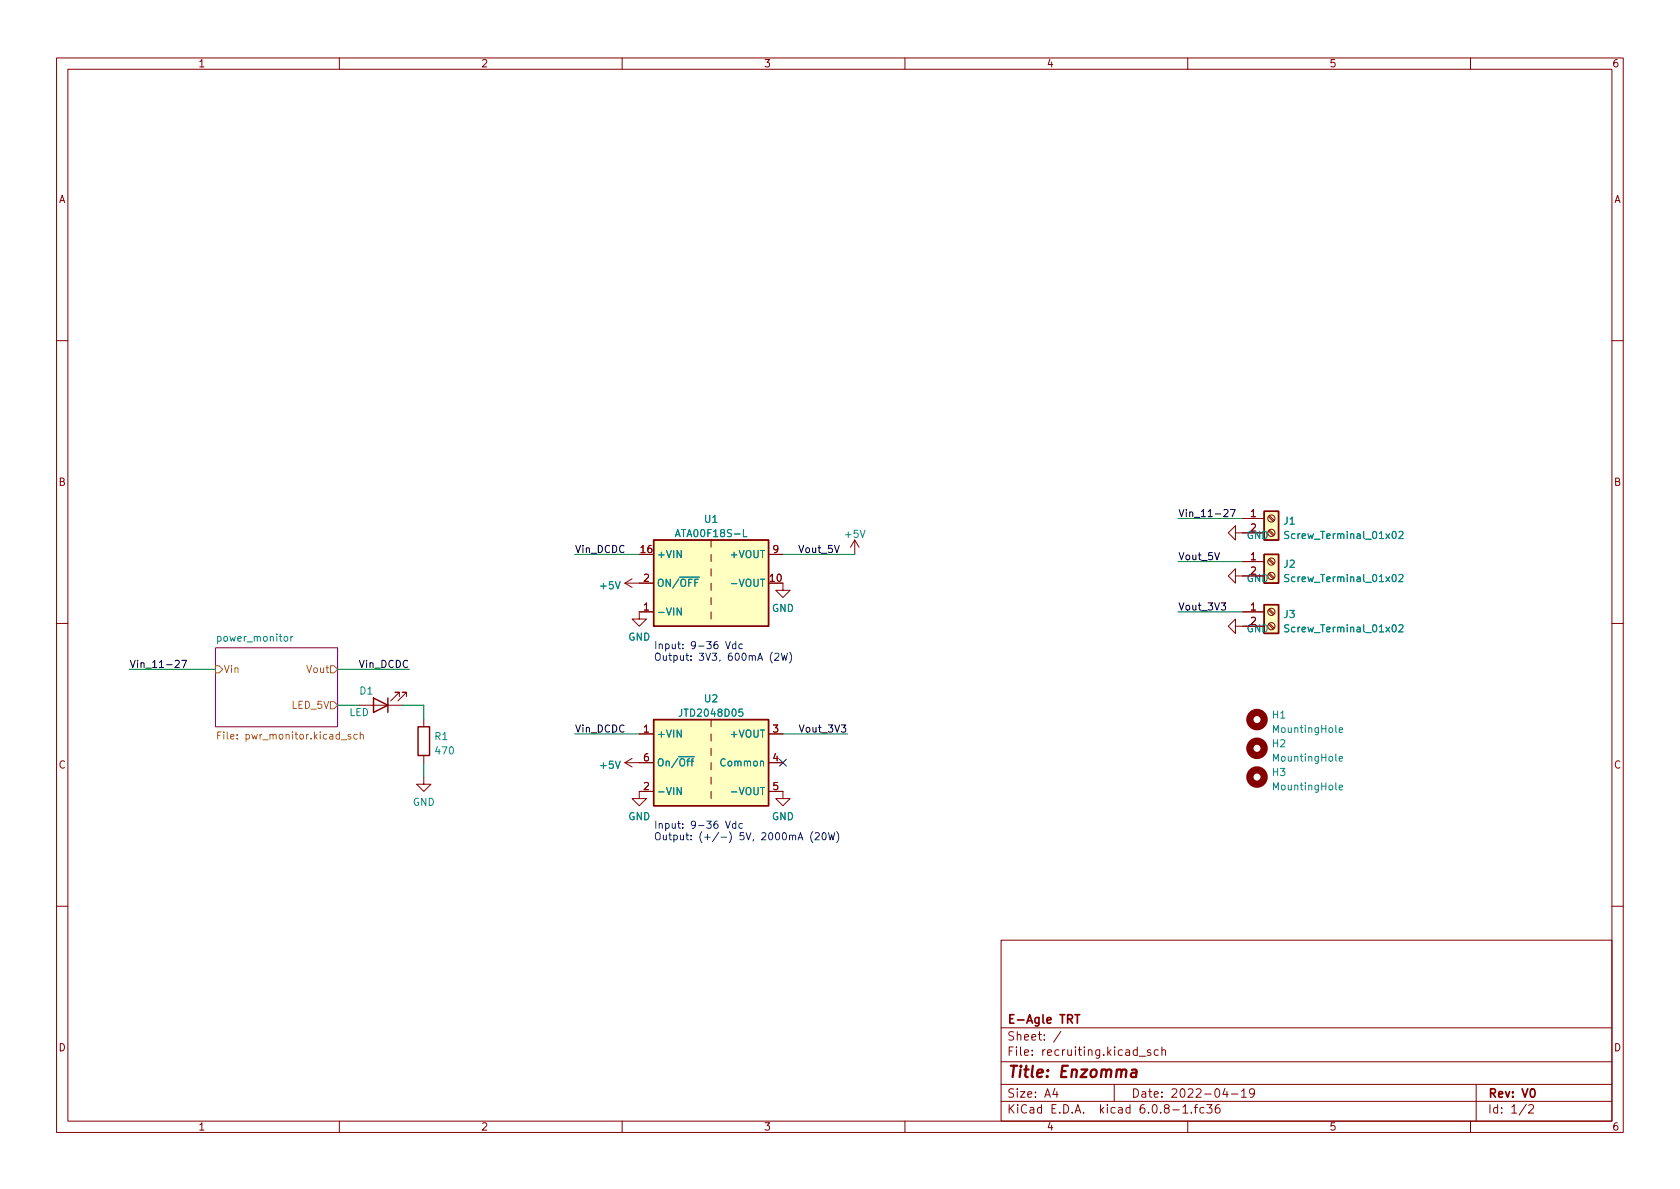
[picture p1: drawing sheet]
<svg xmlns="http://www.w3.org/2000/svg" width="297mm" height="210mm" viewBox="0 0 297 210" stroke-linecap="round" stroke-linejoin="round" font-family="sans-serif">
<g fill="none" stroke="#840000" stroke-width=".18">
<path d="M10 10.2h277v190.1h-277zM12 12.2h273v186.1h-273zM60 10.2v2M110 10.2v2M160 10.2v2M210 10.2v2M260 10.2v2M10 60.2h2M285 60.2h2M125.7 95.5v1.3M125.7 98v1.3M135.9 98h2.5"/>
<path d="M151.1 95.5l-.7 1.3M151.1 95.5v2.5M151.1 95.5l.8 1.3M218.4 94.2v-1.2l-1.2 1.2 1.2 1.3v-1.3h5.1M219.7 91.7h3.8M219.7 99.3h3.8M224.3 93.9l.8 .8M224.3 91.4l.8 .8M224.3 99l.8 .8M224.4 93.7l.9 .9M224.4 91.2l.9 .8M224.4 98.8l.9 .8"/>
<path d="M10 110.2h2M110.5 103.1h5.1M110.5 103.1l1.3 .8M111.8 102.4l-1.3 .7M115.6 108.2h-2.6v1.3h1.3l-1.3 1.2-1.2-1.2h1.2M125.7 100.6v1.2M125.7 103.1v1.3M125.7 105.7v1.2M125.7 108.2v1.3M138.4 103.1v1.3h1.3l-1.3 1.3-1.2-1.3h1.2M218.4 110.7v-1.2l-1.2 1.2 1.2 1.3v-1.3h5.1M218.4 101.8v-1.2l-1.2 1.2 1.2 1.3v-1.3h5.1"/>
<path d="M219.7 108.2h3.8M224.3 110.4l.8 .8M224.3 107.9l.8 .8M224.3 101.5l.8 .9M224.4 110.2l.9 .9M224.4 107.7l.9 .8M224.4 101.3l.9 .9M285 110.2h2M63.5 124.7h7.6M70.6 123.2v-.8h-.8h.8l-1.5 1.5M71.9 123.2v-.8h-.8h.8l-1.5 1.5M74.9 137.4v1.3h1.3l-1.3 1.2-1.2-1.2h1.2"/>
<path d="M74.9 127.2v1.3M74.9 133.6v1.3M110.5 134.9h5.1M110.5 134.9l1.3 .7M111.8 134.1l-1.3 .8M113 129.8h2.6M115.6 139.9h-2.6v1.3h1.3l-1.3 1.3-1.2-1.3h1.2M125.7 127.2v1.3M125.7 129.8v1.3M125.7 132.3v1.3M125.7 134.9v1.2M125.7 137.4v1.3"/>
<path d="M125.7 139.9v1.3M135.9 139.9h2.5v1.3h1.3l-1.3 1.3-1.2-1.3h1.2M135.9 129.8h2.5M135.9 134.9h2.5M10 160.2h2M177 166.3h108v32h-108zM285 160.2h2M60 198.3v2M110 198.3v2M160 198.3v2M177 194.8h108M177 191.8h108"/>
<path d="M177 187.8h108M177 181.8h108M186.5 192.5l-.4 1h1M186.9 193v1M187.6 182.4l-1.3 1.9M197 191.8v3M201.4 186.8h1.2M203.4 185.7l-.3-.1-.2 .2v.3l.5 .1v.4h-.5M204.8 185.7l-.4-.1-.3 .3v.4l.1 .3h.6M205.4 185.8l.2-.2 .4 .1 .1 .9M205.4 185.1v1.5M209.1 195.8l.5-.5v1.5"/>
<path d="M209.1 196.8h.9M210 198.3v2M210.6 196.7v.1M211.1 195.8h.6M211.7 195.3l-.3 .2v1.3M212.9 195.9l-.5-.1-.3 .3v.4l.2 .3h.6M213.4 195.3h.9l-.5 .6 .4 .1v.7l-.2 .1h-.4l-.2-.1M215.6 195.3a.59 .59 0 0 0-.7 .7v.5l.1 .3h.4l.2-.1 .1-.5-.1-.2-.5-.1-.2 .3M216.6 192.5l-.4 1h.9M216.9 193v1M217.7 193.5h1.2M219.5 193l.4-.5v1.5"/>
<path d="M219.5 194h.9M221.8 193.2l-.3 .3-.4-.1-.2-.2 .2-.6 .4-.1 .2 .2a.99 .99 0 0 1-.3 1.3h-.3M260 198.3v2M261 191.8v6.5M269.9 195.3l-1.3 1.9M270.3 195.5l.6-.2 .2 .2 .1 .3-1 1h1"/>
<circle cx="224.8" cy="91.7" r=".63"/>
<circle cx="224.8" cy="99.3" r=".63"/>
<circle cx="224.8" cy="94.2" r=".63"/>
<circle cx="224.8" cy="110.7" r=".63"/>
<circle cx="224.8" cy="108.2" r=".63"/>
<circle cx="224.8" cy="101.8" r=".63"/>
</g>
<path d="M190.1 179.4h.8M190.5 179.4v1.5M270.8 192.6l.1-.1a.81 .81 0 0 1 .6 .7 .81 .81 0 0 1-.3 .8h-.1a.82 .82 0 0 1-.6-.6 .82 .82 0 0 1 .3-.8z" fill="none" stroke="#840000" stroke-width=".3"/>
<path d="M200.1 189.2l.2-.1 .6 .1-.1 1.3M201 189.6l-.7 .1a.4 .4 0 0 0-.4 .3 .4 .4 0 0 0 .3 .5l.7-.1" fill="none" stroke="#840000" stroke-width=".4"/>
<path d="M38.1 114.5h21.6v14h-21.6z" fill="#fff" stroke="#fff" stroke-width=".18"/>
<path d="M38.1 114.5h21.6v14h-21.6z" fill="none" stroke="#840084" stroke-width=".18"/>
<path d="M38.1 117.7h.6l.7 .7-.7 .6h-.6zM58.4 117.7h.7l.6 .7-.6 .6h-.7zM38.5 130h.4M39.1 129.4h-.6v1.3M58.4 124.1h.7l.6 .6-.6 .6h-.7zM62 129.9h-.3l-.2 .1 .1 .2 .4 .1v.3h-.5M63.2 129.9h-.4l-.2 .2 .1 .5h.5M63.7 130l.2-.1h.3v.8M63.7 129.4v1.3" fill="none" stroke="#848400" stroke-width=".18"/>
<g fill="none" stroke="#008484" stroke-width=".18">
<path d="M131.4 93.6v1.3h.6M227.9 94h-.5l-.2 .1v.3l.5 .3 .2 .3-.3 .2h-.5M247.3 94.1l.5-.1 .3 .3-.8 .9h.8M51.4 112.5v.9M51.8 112.5l-.4 .3M120.4 107.5v1.3l-.7-1.3v1.3M129.3 103.2h1M227.9 110.5h-.5l-.2 .1v.4l.5 .2 .2 .3-.3 .2h-.5M227.9 101.6h-.5l-.2 .1v.4l.5 .2 .2 .3-.3 .3-.5-.1M247.3 110.6l.5-.1 .3 .3-.8 .9h.8M247.3 101.7l.5-.1 .3 .3-.8 1h.8M120.4 139.3v1.2l-.7-1.2v1.2"/>
<path d="M236.8 139.3l.6-.2-.1-.2-.3-.1-.2 .2v.6h.5M236.8 134.2l.6-.1-.1-.3h-.3l-.2 .1v.6h.5M236.8 129.1l.6-.1-.1-.3h-.3l-.2 .2v.6h.5M129.3 140h1"/>
</g>
<g fill="#ffffc2" stroke="#ffffc2" stroke-width=".18">
<path d="M115.6 95.5h20.3v15.2h-20.3z"/>
<path d="M223.5 90.4h2.6v5.1h-2.6z"/>
<path d="M223.5 106.9h2.6v5.1h-2.6z"/>
<path d="M223.5 98h2.6v5.1h-2.6z"/>
<path d="M115.6 127.2h20.3v15.3h-20.3z"/>
</g>
<path d="M115.6 95.5h20.3v15.2h-20.3zM223.5 90.4h2.6v5.1h-2.6zM223.5 98h2.6v5.1h-2.6zM223.5 106.9h2.6v5.1h-2.6zM66 123.4l2.6 1.3-2.6 1.3zM68.6 123.4v2.6M73.9 128.5h2v5.1h-2zM115.6 127.2h20.3v15.3h-20.3z" fill="none" stroke="#840000" stroke-width=".25"/>
<g fill="none" stroke="#840000" stroke-width="1.3">
<circle cx="222.2" cy="127.2" r="1.27"/>
<circle cx="222.2" cy="137.4" r="1.27"/>
<circle cx="222.2" cy="132.3" r="1.27"/>
</g>
<path d="M216.4 90.2l.5-.1 .2 .4-.8 .9h.8M217.5 90.1h.9l-.5 1.3M31 116.9l.5-.1 .2 .3-.8 .9h.8M32.1 116.8h.9l-.6 1.2M215.9 106.6h.8l-.4 .5 .3 .1v.6l-.1 .1-.6-.1" fill="none" stroke="#000" stroke-width=".18"/>
<g fill="none" stroke="#0000c2" stroke-width=".18">
<path d="M128.3 113.5l.4 1.2 .4-1.2M130.1 113.9h-.4l-.2 .2 .1 .6h.5M130.1 113.5v1.2M131.2 113.9h-.3l-.3 .2 .2 .6h.4M136.6 115.3a1.46 1.46 0 0 0 0 2M137 115.6l.5-.1 .2 .4-.8 .9h.8M138.1 115.5l.3 1.3 .3-.9 .2 .9 .3-1.3M139.6 115.3a1.46 1.46 0 0 1 0 2M128.3 145.2l.4 1.3 .4-1.3M130.1 145.7l-.4-.1-.2 .3 .1 .5h.5M130.1 145.2v1.3M131.2 145.7l-.3-.1-.3 .3 .2 .5h.4"/>
<path d="M141.1 148.5l.4-1.3 .5 1.3M141.2 148.2h.6M143.7 147.1a1.46 1.46 0 0 0 0 1.9M144.1 147.4l.5-.2 .3 .4-.8 .9h.8M145.5 147.3l.1-.1a.68 .68 0 0 1 .5 .7 .68 .68 0 0 1-.5 .6 .84 .84 0 0 1-.1-1.2zM146.5 147.2l.3 1.3 .2-.9 .3 .9 .3-1.3M147.9 147.1a1.46 1.46 0 0 1 0 1.9"/>
</g>
<path d="M101.6 98h11.4M138.4 98h12.7M208.3 91.7h11.4M208.3 99.3h11.4M22.9 118.4h15.2M59.7 118.4h12.7M208.3 108.2h11.4M59.7 124.7h3.8M71.1 124.7h3.8v2.5M74.9 134.9v2.5M101.6 129.8h11.4M138.4 129.8h11.5" fill="none" stroke="#008400" stroke-width=".18"/>
<path d="M137.8 134.3l1.2 1.2M139 134.3l-1.2 1.2" fill="none" stroke="#000084" stroke-width=".18"/>
<text font-size="2.8" fill="#840000" x="178" y="190.6">Title: Enzomma</text>
<g font-size="2.1" fill="#840000">
<text x="178" y="184">Sheet: /</text>
<text x="178" y="181">E-Agle TRT</text>
<text x="178" y="186.7">File: recruiting.kicad_sch</text>
<text x="178" y="196.9">KiCad E.D.A. kicad 6.0.8-1.fc36</text>
<text x="178" y="194.1">Size: A4</text>
<text x="200" y="194.1">Date: 2022-04-19</text>
<text x="263" y="194.1">Rev: V0</text>
<text x="263" y="196.9">Id: 1/2</text>
</g>
<g font-size="1.8" fill="#840000">
<text x="35" y="11.9">1</text>
<text x="85" y="11.9">2</text>
<text x="135" y="11.9">3</text>
<text x="185" y="11.9">4</text>
<text x="235" y="11.9">5</text>
<text x="285" y="11.9">6</text>
<text x="10.3" y="35.9">A</text>
<text x="285.3" y="35.9">A</text>
<text x="10.3" y="85.9">B</text>
<text x="285.3" y="85.9">B</text>
<text x="221.1" y="91.4">1</text>
<text x="221.1" y="94">2</text>
<text x="113.3" y="97.8">16</text>
<text x="136.7" y="97.8">9</text>
<text x="221.1" y="99.1">1</text>
<text x="221.1" y="101.6">2</text>
<text x="113.8" y="107.9">1</text>
<text x="113.8" y="102.9">2</text>
<text x="136.2" y="102.9">10</text>
<text x="221.1" y="107.9">1</text>
<text x="221.1" y="110.5">2</text>
<text x="113.8" y="129.5">1</text>
<text x="136.7" y="129.5">3</text>
<text x="10.3" y="135.9">C</text>
<text x="113.8" y="134.6">6</text>
<text x="136.7" y="134.6">4</text>
<text x="285.3" y="135.9">C</text>
<text x="113.8" y="139.7">2</text>
<text x="136.7" y="139.7">5</text>
<text x="10.3" y="185.9">D</text>
<text x="285.3" y="185.9">D</text>
<text x="35" y="199.9">1</text>
<text x="85" y="199.9">2</text>
<text x="135" y="199.9">3</text>
<text x="185" y="199.9">4</text>
<text x="235" y="199.9">5</text>
<text x="285" y="199.9">6</text>
</g>
<g font-size="1.8" fill="#008484">
<text x="120" y="95">ATA00F18S-L</text>
<text x="124.6" y="92.4">U1</text>
<text x="149.5" y="95.1">+5V</text>
<text x="220.4" y="95.3">GND</text>
<text x="227" y="92.8">J1</text>
<text x="227.9" y="95.3">Screw_Terminal_01x02</text>
<text x="116.1" y="98.7">+VIN</text>
<text x="129.4" y="98.7">+VOUT</text>
<text x="227" y="100.4">J2</text>
<text x="106.2" y="104.2">+5V</text>
<text x="116.1" y="103.8">ON/~{OFF}</text>
<text x="129.9" y="103.8">-VOUT</text>
<text x="220.4" y="102.9">GND</text>
<text x="227.9" y="102.9">Screw_Terminal_01x02</text>
<text x="38.7" y="113.4">power_monitor</text>
<text x="111.1" y="113.3">GND</text>
<text x="116.1" y="108.8">-VIN</text>
<text x="136.5" y="108.2">GND</text>
<text x="220.4" y="111.8">GND</text>
<text x="227" y="109.3">J3</text>
<text x="227.9" y="111.8">Screw_Terminal_01x02</text>
<text x="63.6" y="122.8">D1</text>
<text x="124.6" y="124.2">U2</text>
<text x="61.7" y="126.6">LED</text>
<text x="76.9" y="130.9">R1</text>
<text x="116.1" y="130.4">+VIN</text>
<text x="120.5" y="126.7">JTD2048D05</text>
<text x="129.4" y="130.4">+VOUT</text>
<text x="225" y="127">H1</text>
<text x="225.4" y="129.6">MountingHole</text>
<text x="77.1" y="133.4">470</text>
<text x="106.2" y="135.9">+5V</text>
<text x="116.1" y="135.5">On/~{Off}</text>
<text x="127.7" y="135.5">Common</text>
<text x="225" y="137.2">H3</text>
<text x="225" y="132.1">H2</text>
<text x="225.4" y="134.7">MountingHole</text>
<text x="73" y="142.5">GND</text>
<text x="116.1" y="140.6">-VIN</text>
<text x="129.9" y="140.6">-VOUT</text>
<text x="225.4" y="139.7">MountingHole</text>
<text x="111.1" y="145">GND</text>
<text x="136.5" y="145">GND</text>
</g>
<g font-size="1.8">
<text x="208.3" y="91.4">Vin_11-27</text>
<text x="101.6" y="97.8">Vin_DCDC</text>
<text x="141.5" y="97.8">Vout_5V</text>
<text x="208.3" y="99">Vout_5V</text>
<text x="208.3" y="107.9">Vout_3V3</text>
<text x="22.9" y="118.1">Vin_11-27</text>
<text x="63.5" y="118.1">Vin_DCDC</text>
<text x="101.6" y="129.5">Vin_DCDC</text>
<text x="141.8" y="129.5">Vout_3V3</text>
</g>
<g font-size="1.8" fill="#848400">
<text x="39.5" y="119">Vin</text>
<text x="54.4" y="119">Vout</text>
<text x="51.6" y="125.3">LED_5V</text>
<text x="39.4" y="130.8">File: pwr_monitor.kicad_sch</text>
</g>
<g font-size="1.8" fill="#0000c2">
<text x="115.6" y="114.8">Input: 9-36 Vdc</text>
<text x="115.6" y="116.8">Output: 3V3, 600mA (2W)</text>
<text x="115.6" y="146.5">Input: 9-36 Vdc</text>
<text x="115.6" y="148.6">Output: (+/-) 5V, 2000mA (20W)</text>
</g>
</svg>
